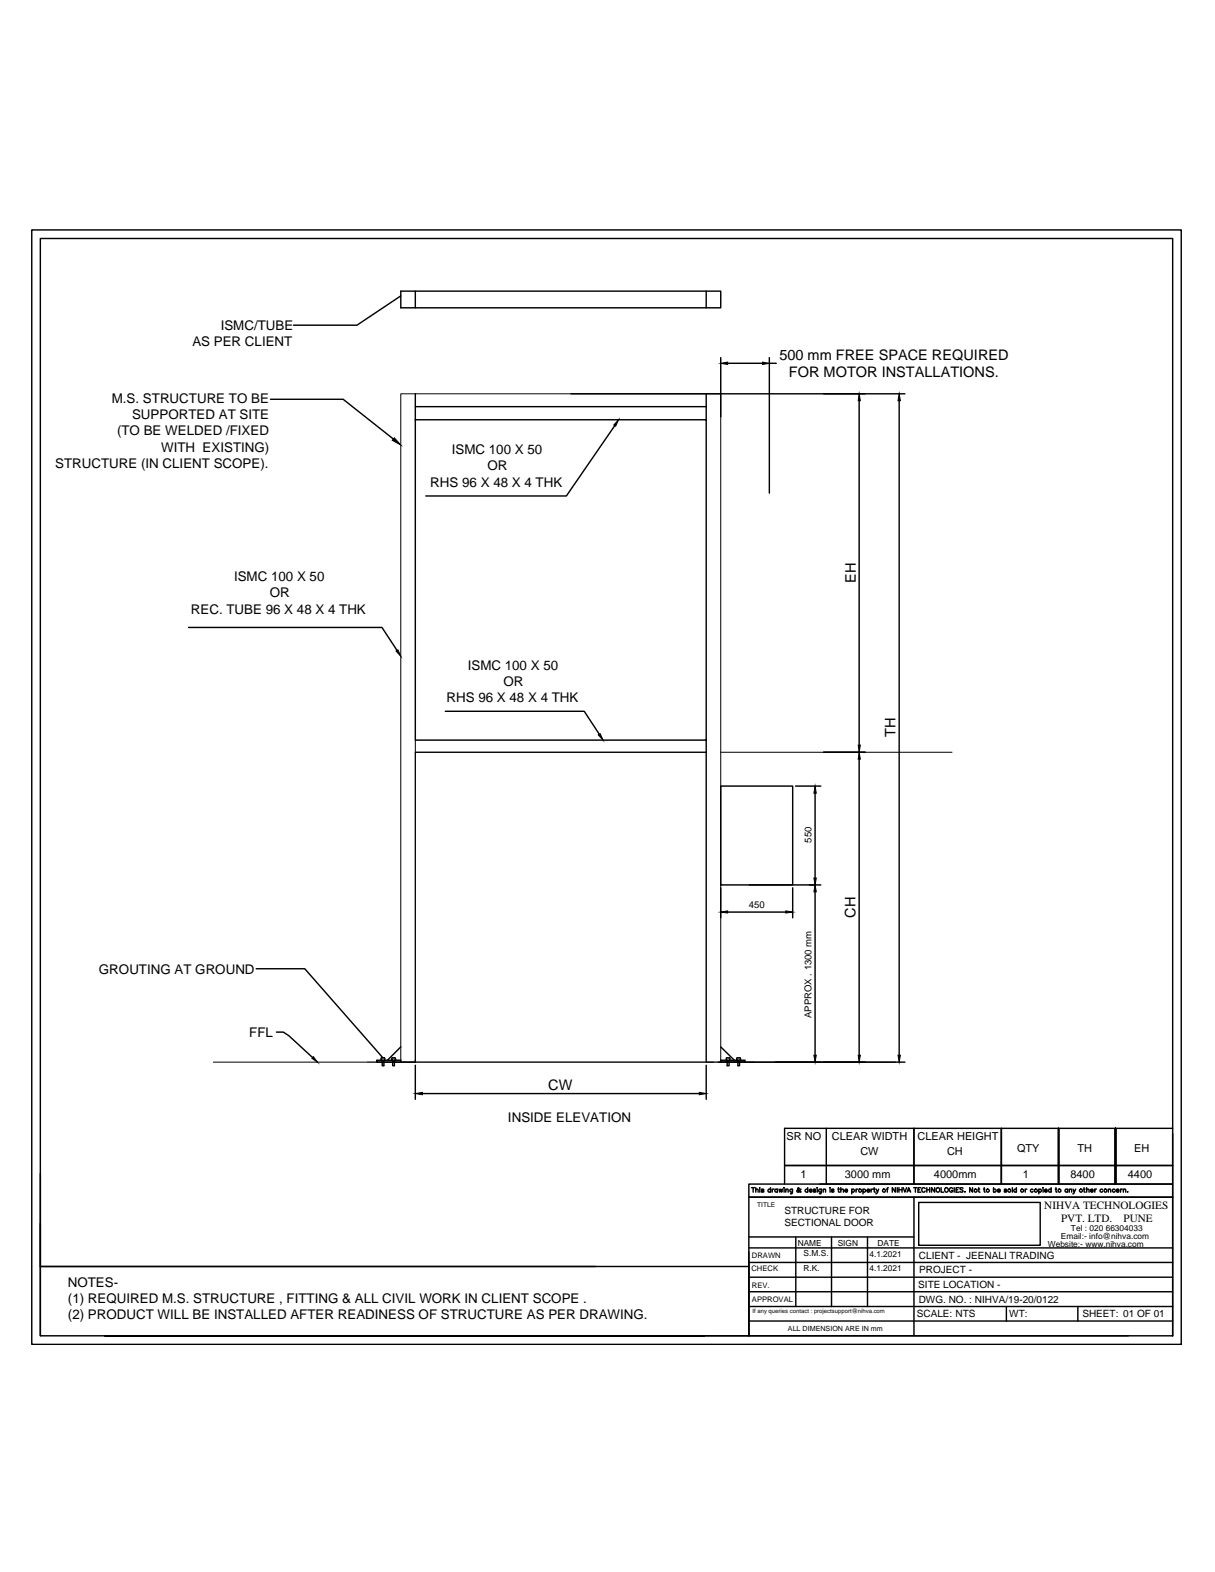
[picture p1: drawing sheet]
<svg xmlns="http://www.w3.org/2000/svg" width="216mm" height="279mm" viewBox="0 0 216 279" stroke-linecap="round" stroke-linejoin="round" font-family="sans-serif">
<!-- layer: at_Rect -->
<path d="M73.8 188.8v-55.1h51.7v55.1" fill="none" stroke="#000" stroke-width=".18"/>
<!-- layer: 0 -->
<path d="M73.8 188.8h51.7" fill="none" stroke="#a6a6a6" stroke-width=".18"/>
<g fill="none" stroke="#000" stroke-width=".25">
<path d="M5.6 40.9h204.3v198h-204.3zM7.2 42.4h201.2v195h-201.2zM71.2 51.7h56.9v3h-56.9zM71.2 52.6l-7.8 5.2h-11.2M73.8 51.7v3M125.5 51.7v3M48.1 71h12.9l8.9 7M73.8 74.6h51.7v56.9h-51.7zM73.8 70v4.6M73.8 72.3h51.7M101.4 70h59.4M109.2 75.7l-8.6 12.5h-24.9"/>
<path d="M125.5 70v4.6M128.1 63.6v10.5M129.3 64.6h6.2M136.7 63.6v24M136.7 64.6h1.2M152.7 71.2v61.2M159.8 71.2v116.4M33.5 111.5h34.4l2.6 4.1M79.1 126.4h24.7l2.7 4.1M125.5 131.5v2.2M128.1 139.7h12.8v17.6h-12.8zM141.4 139.7h4.5"/>
<path d="M146.4 133.7h7.3M152.7 134.9v52.7M128.1 157.8v5.3M133.2 157.3h12.7M140.9 157.8v5.3M144.8 141v15.1M144.8 158.5v29.1M45.5 172.2h8.7l13.8 15.8M129.3 162.1h10.3M49.1 183.4h1.2l1 .7 4.3 3.9M67.7 188.1h.7v.3h-.2v1h-.3v-1h-.2zM69.6 188.1h.7v.3h-.2v1h-.3v-1h-.2z"/>
<path d="M71.2 186.1l-2.4 2.3M73.8 188.4v.4h-6.9v-.4h4.3v.4M73.8 189.3v6.1M75.1 194.4h49.2M125.5 189.3v6.1M127.6 188.8h33.2M128.1 188.4h4.3v.4h-4.3zM128.1 186.1l2.4 2.3M129 188.1h.7v.3h-.1v1h-.4v-1h-.2zM130.9 188.1h.7v.3h-.2v1h-.3v-1h-.2zM7.2 208.6v16.5h98.6M7.2 217.5v19.9"/>
<path d="M133.1 219.9h29.3M133.5 211.1h.6M133.8 211.1v.8M134.3 211.5l.2-.2 .2 .1v.5M134.3 211.1v.8M135 211.1h.1M135 211.4v.5M135.7 211.5l-.1-.2-.3 .1v.2l.4 .1-.1 .2-.3-.1M136.9 211.5a.26 .26 0 0 0-.4-.1 .26 .26 0 0 0 0 .4 .26 .26 0 0 0 .4 0M136.9 211.1v.8M137.2 211.3v.6M137.6 211.3l-.3 .1-.1 .2"/>
<path d="M138.1 211.5a.26 .26 0 0 0-.3-.1 .26 .26 0 0 0 0 .4 .26 .26 0 0 0 .3 0M138.1 211.3v.6M138.4 211.3l.2 .6 .1-.6 .2 .6 .1-.6M139.3 211.1h.1M139.3 211.4v.5M139.4 207.2h69M139.6 211.5l.4-.2 .1 .6M139.6 211.3v.6M140.8 211.3v.8h-.3M140.8 211.5a.26 .26 0 0 0-.4-.1 .26 .26 0 0 0 0 .4 .26 .26 0 0 0 .4 0M141.4 219.9v12.3M142.3 211.4v-.1a.47 .47 0 0 1-.7 .5v-.2l.4-.3-.1-.2-.1 .3 .4 .5 .1-.1"/>
<path d="M143.5 211.5a.26 .26 0 0 0-.4-.1 .26 .26 0 0 0 0 .4 .26 .26 0 0 0 .4 0M143.5 211.1v.8M143.8 211.6h.5a.23 .23 0 0 0-.2-.3 .23 .23 0 0 0-.3 .3l.2 .3 .3-.1M144.9 211.5l-.1-.2-.3 .2 .4 .2v.2h-.2l-.2-.1M145.2 211.1h.1M145.2 211.4v.5M145.9 211.3v.8h-.3M145.9 211.5a.26 .26 0 0 0-.3-.1 .26 .26 0 0 0 0 .4 .26 .26 0 0 0 .3 0M146.3 211.5l.1-.2 .3 .1v.5M146.3 211.3v.6M146.8 200.5v10M147.5 211.1h.1"/>
<path d="M147.5 211.4v.5M147.8 219.9v12.3M148.2 211.5l-.1-.2-.3 .2 .4 .2-.1 .2-.3-.1M148.9 211.3h.3M149 211.1v.6l.2 .2M149.4 211.5l.2-.2 .2 .1 .1 .5M149.4 211.1v.8M150.1 211.6h.5a.23 .23 0 0 0-.2-.3 .23 .23 0 0 0-.3 .3l.2 .3 .3-.1M151.4 211.5a.26 .26 0 0 1 .3-.1 .26 .26 0 0 1 0 .4 .26 .26 0 0 1-.3 0M151.4 211.3v.9M152.1 211.3v.6M152.4 211.3l-.2 .1-.1 .2"/>
<path d="M153.3 211.5a.26 .26 0 0 1 .4-.1 .26 .26 0 0 1 0 .4 .26 .26 0 0 1-.4 0M153.3 211.3v.9M154.1 211.6h.4a.23 .23 0 0 0-.2-.3 .23 .23 0 0 0-.2 .3l.1 .3 .3-.1M154.1 219.9v12.3M154.8 211.3v.6M155.1 211.3l-.3 .3M155.2 211.3h.3M155.3 211.1v.6l.2 .2M155.7 211.3l.2 .6 .2-.6M155.9 211.9l-.3 .3M157.5 211.3h.3M157.8 211.1l-.1 .1v.7"/>
<path d="M159.1 211.1v.8l-.5-.8v.8M159.4 211.1v.8M159.7 211.1v.8M159.7 211.5h.6M160.3 211.1v.8M160.5 211.1l.3 .8 .3-.8M161.2 211.9l.3-.8 .3 .8M161.3 211.6h.4M162.4 211.1h.5M162.4 212.8h-29.3v24.6M162.4 200.5v10M162.7 211.1v.8"/>
<path d="M163.1 211.5h.3M163.3 213.7h21.5v7.6h-21.5zM163.6 211.1h-.5v.8h.5M164.4 211.3a.31 .31 0 0 0-.4-.2 .31 .31 0 0 0-.2 .3v.2a.3 .3 0 0 0 .3 .3 .3 .3 0 0 0 .3-.2M164.7 211.5h.5M164.7 211.1v.8M165.2 211.1v.8M166.1 211.1v.8l-.6-.8v.8M166.4 211.3a.31 .31 0 0 1 .3-.2 .31 .31 0 0 1 .3 .3v.2a.32 .32 0 0 1-.3 .3 .32 .32 0 0 1-.4-.3zM167.2 211.1v.8h.5M167.9 211.3a.31 .31 0 0 1 .4-.2 .31 .31 0 0 1 .2 .3v.2a.32 .32 0 0 1-.3 .3 .32 .32 0 0 1-.3-.3zM169.3 211.3a.31 .31 0 0 0-.3-.2 .31 .31 0 0 0-.3 .3v.2a.3 .3 0 0 0 .3 .3 .3 .3 0 0 0 .3-.3h-.2"/>
<path d="M169.6 211.1v.8M169.9 211.5h.3M170.4 211.1h-.5v.8h.5M171.1 211.2l-.1-.1h-.3l-.1 .2 .4 .2 .1 .3-.1 .1-.4-.1M171.5 211.8h.1M172.8 211.1v.8l-.5-.8v.8M173.8 211.3h.3M173.9 211.1v.6l.2 .2M174.8 211.3h.2M174.9 211.1v.6l.2 .2M176.5 211.5a.26 .26 0 0 1 .4-.1 .26 .26 0 0 1 0 .4 .26 .26 0 0 1-.4 0M176.5 211.1v.8"/>
<path d="M177.3 211.6h.4a.27 .27 0 0 0-.3-.2 .27 .27 0 0 0-.2 .4 .27 .27 0 0 0 .4 .1l.1-.1M177.9 210.5v-10v10M178.9 211.5l-.2-.2-.3 .2 .4 .2v.2h-.2l-.2-.1M179.9 211.1v.8M180.6 211.5a.26 .26 0 0 0-.4-.1 .26 .26 0 0 0 0 .4 .26 .26 0 0 0 .4 0M180.6 211.1v.8M182.2 211.3v.6M182.5 211.3l-.2 .1-.1 .2M183.6 211.5a.26 .26 0 0 0-.4-.1 .26 .26 0 0 0 0 .4 .26 .26 0 0 0 .4 0M184.6 211.5a.26 .26 0 0 1 .4-.1 .26 .26 0 0 1 0 .4 .26 .26 0 0 1-.4 0M184.6 211.3v.9M185.3 211.1h.1"/>
<path d="M185.3 211.4v.5M185.6 211.6h.5a.23 .23 0 0 0-.3-.3 .23 .23 0 0 0-.2 .3l.2 .3 .3-.1M186.8 211.5a.26 .26 0 0 0-.4-.1 .26 .26 0 0 0 0 .4 .26 .26 0 0 0 .4 0M186.8 211.1v.8M187.5 211.3h.3M187.6 211.1v.6l.2 .2M188.1 210.5v-10v10M189.7 211.5a.26 .26 0 0 0-.4-.1 .26 .26 0 0 0 0 .4 .26 .26 0 0 0 .4 0M189.7 211.3v.6M190 211.5l.3-.2 .1 .6M190 211.3v.6M190.7 211.3l.2 .6 .2-.6"/>
<path d="M190.9 211.9l-.3 .3M192.5 211.3h.3M192.6 211.1v.6l.2 .2M193.1 211.5l.2-.2 .2 .1v.5M193.1 211.1v.8M193.8 211.6h.4a.24 .24 0 0 0-.2-.3 .24 .24 0 0 0-.2 .3l.2 .3 .2-.1M194.5 211.3v.6M194.8 211.3l-.2 .1-.1 .2M195.9 211.5a.26 .26 0 0 0-.3-.1 .26 .26 0 0 0 0 .4 .26 .26 0 0 0 .3 0M196.9 211.5l.4-.2 .1 .6M196.9 211.3v.6M198.1 211.5a.26 .26 0 0 0-.3-.1 .26 .26 0 0 0 0 .4 .26 .26 0 0 0 .3 0"/>
<path d="M198.2 200.5v10zM198.2 200.5v10M198.3 211.6h.5a.24 .24 0 0 0-.2-.3 .24 .24 0 0 0-.3 .3l.3 .3 .2-.1M199.1 211.3v.6M199.4 211.3l-.3 .3M199.6 211.5l.2-.2 .2 .1v.5M199.6 211.3v.6M200.4 211.8h.1M208.4 201.5v9h-62.7M208.4 200.5h-69v10M7.2 225.1h125.9M25.1 237.4h175.4"/>
<path d="M105.7 237.4h-87.1h87.1M125.2 237.4h-104.5h104.5M133.1 229.6h75.3M133.1 227h75.3M133.1 224.4h75.3M133.1 221.8h75.3M133.1 232.2h75.3M133.1 234.8h75.3M162.4 237.4v-24.6h46h-75.3v-2.3h75.3v26.9M178.8 232.2v2.6M191.5 232.2v2.6"/>
<circle cx="152.8" cy="211.6" r=".27"/>
<circle cx="157.1" cy="211.6" r=".27"/>
<circle cx="173.4" cy="211.6" r=".27"/>
<circle cx="175.5" cy="211.6" r=".27"/>
<circle cx="179.3" cy="211.6" r=".27"/>
<circle cx="181.6" cy="211.6" r=".27"/>
<circle cx="184.1" cy="211.6" r=".27"/>
<circle cx="188.3" cy="211.6" r=".27"/>
<circle cx="192.1" cy="211.6" r=".27"/>
<circle cx="196.4" cy="211.6" r=".27"/>
</g>
<g fill="#000" stroke="#000" stroke-width=".18">
<path d="M70.1 77.8l1.1 1.3-1.5-.9zM109.9 74.6l-.5 1.1-.3-.2zM128.1 64.6l1.2-.2v.4zM135.5 64.4l1.2 .2-1.2 .2zM152.7 70l.2 1.2h-.4zM159.8 70l.2 1.2h-.4zM70.4 115.7l.3-.2 .5 1.1zM106.3 130.6l.4-.2 .5 1.1zM152.7 133.7l.2 1.2h-.4zM152.5 132.4h.4l-.2 1.3zM144.8 139.7l.2 1.3h-.4zM144.6 156.1h.4l-.2 1.2z"/>
<path d="M144.8 157.3l.2 1.2h-.4zM128.1 162.1l1.2-.2v.4zM139.6 161.9l1.3 .2-1.3 .2zM55.7 187.8l.7 1-1-.7zM73.8 194.4l1.3-.2v.4zM124.3 194.2l1.2 .2-1.2 .2zM144.6 187.6h.4l-.2 1.2zM152.5 187.6h.4l-.2 1.2zM159.6 187.6h.4l-.2 1.2z"/>
</g>
<path d="M73.8 131.5v57.3M125.5 133.7v55.1M128.1 133.7h41.1M37.9 188.8h121.2M71.2 188.4v-118.4h56.9v118.8" fill="none" stroke="#000" stroke-width=".18"/>
<!-- layer: at_Entity -->
<path d="M65.3 188.8h68.8" fill="none" stroke="#595959" stroke-width=".18"/>
<g font-size="2.6">
<text x="138.5" y="64">500 mm FREE SPACE REQUIRED</text>
<text x="140.2" y="66.9">FOR MOTOR INSTALLATIONS.</text>
<text x="152.1" y="103.6" transform="rotate(-90 152.1 103.6)">EH</text>
<text x="159.1" y="131" transform="rotate(-90 159.1 131)">TH</text>
<text x="152" y="163.1" transform="rotate(-90 152 163.1)">CH</text>
<text x="97.4" y="193.7">CW</text>
</g>
<g font-size="2.4">
<text x="39.2" y="58.7">ISMC/TUBE</text>
<text x="34.2" y="61.6">AS PER CLIENT</text>
<text x="19.9" y="71.6">M.S. STRUCTURE TO BE</text>
<text x="20.8" y="77.4">(TO BE WELDED /FIXED</text>
<text x="23.5" y="74.5">SUPPORTED AT SITE</text>
<text x="9.8" y="83.2">STRUCTURE (IN CLIENT SCOPE).</text>
<text x="28.6" y="80.3">WITH EXISTING)</text>
<text x="80.3" y="80.7">ISMC 100 X 50</text>
<text x="86.6" y="83.6">OR</text>
<text x="76.5" y="86.5">RHS 96 X 48 X 4 THK</text>
<text x="41.6" y="103.3">ISMC 100 X 50</text>
<text x="47.9" y="106.2">OR</text>
<text x="33.9" y="109.1">REC. TUBE 96 X 48 X 4 THK</text>
<text x="83.1" y="119">ISMC 100 X 50</text>
<text x="79.3" y="124.8">RHS 96 X 48 X 4 THK</text>
<text x="89.5" y="121.9">OR</text>
<text x="17.6" y="173">GROUTING AT GROUND</text>
<text x="44.3" y="184.3">FFL</text>
<text x="90.3" y="199.5">INSIDE ELEVATION</text>
<text x="12" y="228.7">NOTES-</text>
<text x="12.1" y="231.6">(1) REQUIRED M.S. STRUCTURE , FITTING &amp; ALL CIVIL WORK IN CLIENT SCOPE .</text>
<text x="12.1" y="234.5">(2) PRODUCT WILL BE INSTALLED AFTER READINESS OF STRUCTURE AS PER DRAWING.</text>
</g>
<g font-size="2">
<text x="185.6" y="214.9">NIHVA TECHNOLOGIES</text>
<text x="188.5" y="217.2">PVT. LTD.</text>
<text x="199.7" y="217.2">PUNE</text>
</g>
<g font-size="1.9">
<text x="139.8" y="202.7">SR NO</text>
<text x="147.8" y="202.7">CLEAR WIDTH</text>
<text x="163" y="202.7">CLEAR HEIGHT</text>
<text x="142.3" y="209.3">1</text>
<text x="150.1" y="209.3">3000 mm</text>
<text x="152.9" y="205.2">CW</text>
<text x="166" y="209.3">4000mm</text>
<text x="168.3" y="205.2">CH</text>
<text x="180.7" y="204.7">QTY</text>
<text x="181.8" y="209.3">1</text>
<text x="190.2" y="209.3">8400</text>
<text x="191.4" y="204.7">TH</text>
<text x="200.4" y="209.3">4400</text>
<text x="201.6" y="204.7">EH</text>
</g>
<g font-size="1.8">
<text x="139.4" y="215.7">STRUCTURE FOR</text>
<text x="139.4" y="217.9">SECTIONAL DOOR</text>
<text x="163.3" y="223.7">CLIENT - JEENALI TRADING</text>
<text x="163.3" y="226.3">PROJECT -</text>
<text x="163.2" y="228.9">SITE LOCATION -</text>
<text x="163.3" y="231.5">DWG. NO. : NIHVA/19-20/0122</text>
<text x="162.9" y="234.1">SCALE: NTS</text>
<text x="179.3" y="234.1">WT:</text>
<text x="192.3" y="234.1">SHEET: 01 OF 01</text>
</g>
<g font-size="1.7">
<text x="144.2" y="149.7" transform="rotate(-90 144.2 149.7)">550</text>
<text x="133.1" y="161.4">450</text>
<text x="144.2" y="180.9" transform="rotate(-90 144.2 180.9)">APPROX . 1300 mm</text>
</g>
<g font-size="1.5">
<text x="141.7" y="221.4">NAME</text>
<text x="148.9" y="221.4">SIGN</text>
<text x="155.9" y="221.4">DATE</text>
<text x="186.2" y="221.6">Website:- www.nihva.com</text>
<text x="188.5" y="220.2">Email:- info@nihva.com</text>
<text x="190.3" y="218.7">Tel : 020 66304033</text>
<text x="142.8" y="225.9">R.K.</text>
<text x="142.8" y="223.3">S.M.S.</text>
<text x="154.5" y="223.4">4.1.2021</text>
<text x="154.5" y="225.9">4.1.2021</text>
</g>
<g font-size="1.4">
<text x="133.5" y="225.9">CHECK</text>
<text x="133.6" y="223.7">DRAWN</text>
<text x="133.6" y="228.9">REV.</text>
<text x="133.6" y="231.5">APPROVAL</text>
</g>
<text font-size="1.3" x="140" y="236.5">ALL DIMENSION ARE IN mm</text>
<text font-size="1.2" x="134.5" y="214.6">TITLE</text>
<text font-size="1.1" x="133.7" y="233.4">If any queries contact : projectsupport@nihva.com</text>
</svg>
